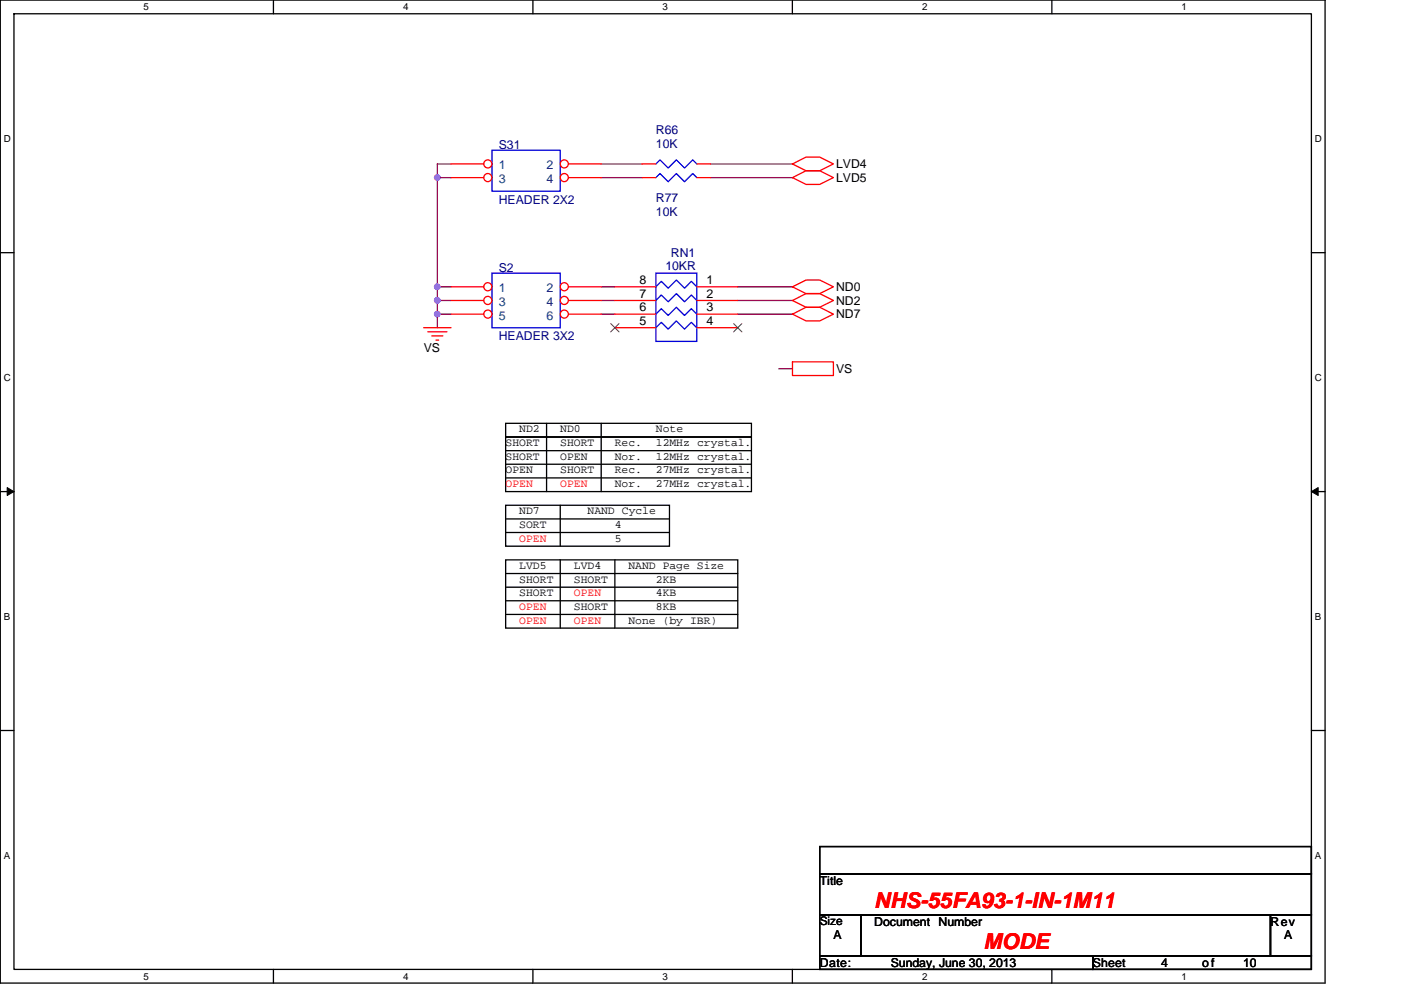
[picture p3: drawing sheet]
<svg xmlns="http://www.w3.org/2000/svg" width="297mm" height="210mm" viewBox="0 0 297 210" stroke-linecap="round" stroke-linejoin="round" font-family="sans-serif">
<path d="M.1 0h280.8v208.5h-280.8zM3 2.9h275v202.7h-275z" fill="none" stroke="#000" stroke-width=".28"/>
<g fill="#fff">
<path d="M30.5 .3h1.1v2.3h-1.1z"/>
<path d="M30.5 205.9h1.1v2.3h-1.1z"/>
</g>
<path d="M58 0v2.9M58 205.6v2.9" fill="none" stroke="#000" stroke-width=".28"/>
<g fill="#fff">
<path d="M85.5 .3h1.1v2.3h-1.1z"/>
<path d="M85.5 205.9h1.1v2.3h-1.1z"/>
</g>
<path d="M113 0v2.9M113 205.6v2.9" fill="none" stroke="#000" stroke-width=".28"/>
<g fill="#fff">
<path d="M140.5 .3h1.1v2.3h-1.1z"/>
<path d="M140.5 205.9h1.1v2.3h-1.1z"/>
</g>
<path d="M168 0v2.9M168 205.6v2.9" fill="none" stroke="#000" stroke-width=".28"/>
<g fill="#fff">
<path d="M195.5 .3h1.2v2.3h-1.2z"/>
<path d="M195.5 205.9h1.2v2.3h-1.2z"/>
</g>
<path d="M223 0v2.9M223 205.6v2.9" fill="none" stroke="#000" stroke-width=".28"/>
<g fill="#fff">
<path d="M250.5 .3h1.2v2.3h-1.2z"/>
<path d="M250.5 205.9h1.2v2.3h-1.2z"/>
<path d="M.8 28.3h1.5v2.3h-1.5z"/>
<path d="M278.8 28.3h1.5v2.3h-1.5z"/>
<path d="M.8 78.9h1.5v2.3h-1.5z"/>
<path d="M278.8 78.9h1.5v2.3h-1.5z"/>
</g>
<path d="M.1 53.6h2.9M278 53.6h2.9" fill="none" stroke="#000" stroke-width=".28"/>
<g fill="#fff">
<path d="M.8 129.6h1.4v2.3h-1.4z"/>
<path d="M278.8 129.6h1.4v2.3h-1.4z"/>
</g>
<path d="M.1 104.3h2.9M278 104.3h2.9" fill="none" stroke="#000" stroke-width=".28"/>
<path d="M1.5 103.4l1.5 .9-1.5 .8zM278 104.3l1.5-.9v1.7z" fill="#000" stroke="#000" stroke-width=".21"/>
<g fill="#fff">
<path d="M.8 180.3h1.4v2.3h-1.4z"/>
<path d="M278.8 180.3h1.4v2.3h-1.4z"/>
</g>
<g fill="none" stroke="#000" stroke-width=".28">
<path d="M107.2 95.6h52.1M107.2 92.7h52.1M107.2 89.8h52.1v14.5h-52.1zM107.2 98.5h52.1M115.9 89.8v14.5M127.5 89.8v14.5M107.2 118.7h49.2v14.5h-49.2zM107.2 112.9h34.7M107.2 110.1h34.7M107.2 101.4h52.1M107.2 107.2h34.7v8.6h-34.7zM118.8 118.7v14.5"/>
<path d="M118.8 107.2v8.6M130.4 118.7v14.5M107.2 121.6h49.2M107.2 124.5h49.2M107.2 127.4h49.2M107.2 130.3h49.2M.1 154.9h2.9M278 154.9h2.9M173.8 179.6h104.2v5.7h-104.2zM173.8 194h8.7v8.7h-8.7zM173.8 185.3h104.2v8.7h-104.2zM182.5 194h86.9v8.7h-86.9z"/>
<path d="M269.4 194h8.6v8.7h-8.6zM173.8 202.7h57.9v2.9h-57.9zM231.7 202.7h46.3v2.9h-46.3z"/>
</g>
<g fill="none" stroke="#800040" stroke-width=".28">
<path d="M92.7 37.7v23.1M95.6 34.8h-2.9v2.9h2.9M127.5 34.8h8.7M127.5 37.7h8.7M150.6 34.8h17.4M150.6 37.7h17.4M92.7 63.7v2.9M92.7 60.8v2.9M92.7 66.6v2.9M92.7 60.8h2.9M92.7 66.6h2.9M92.7 63.7h2.9"/>
<path d="M127.5 63.7h2.9M127.5 60.8h2.9M127.5 66.6h2.9M156.4 63.7h11.6M156.4 60.8h11.6M156.4 66.6h11.6M165.1 78.2h2.9"/>
</g>
<g fill="#f0f" stroke="#f0f" stroke-width=".28">
<circle cx="92.7" cy="66.6" r=".57"/>
<circle cx="92.7" cy="63.7" r=".57"/>
<circle cx="92.7" cy="60.8" r=".57"/>
<circle cx="92.7" cy="37.7" r=".57"/>
</g>
<path d="M168 34.8l2.9-1.5h2.9l2.9 1.5-2.9 1.4h-2.9zM168 37.7l2.9-1.5h2.9l2.9 1.5-2.9 1.4h-2.9zM89.8 69.5h5.8M90.7 70.4h4.1M91.6 71.2h2.3M92.4 72.1h.6M168 76.8h8.7v2.9h-8.7zM168 60.8l2.9-1.4h2.9l2.9 1.4-2.9 1.5h-2.9zM168 66.6l2.9-1.4h2.9l2.9 1.4-2.9 1.5h-2.9zM168 63.7l2.9-1.4h2.9l2.9 1.4-2.9 1.5h-2.9z" fill="none" stroke="#f00" stroke-width=".28"/>
<path d="M104.3 57.9h14.5v11.6h-14.5z" fill="none" stroke="#00f" stroke-width=".28"/>
<circle cx="103.4" cy="60.8" r=".86" fill="#fff" stroke="#f00" stroke-width=".28"/>
<path d="M95.6 60.8h7" fill="none" stroke="#f00" stroke-width=".28"/>
<circle cx="119.6" cy="60.8" r=".86" fill="#fff" stroke="#f00" stroke-width=".28"/>
<path d="M120.5 60.8h7" fill="none" stroke="#f00" stroke-width=".28"/>
<circle cx="103.4" cy="63.7" r=".86" fill="#fff" stroke="#f00" stroke-width=".28"/>
<path d="M95.6 63.7h7" fill="none" stroke="#f00" stroke-width=".28"/>
<circle cx="119.6" cy="63.7" r=".86" fill="#fff" stroke="#f00" stroke-width=".28"/>
<path d="M120.5 63.7h7" fill="none" stroke="#f00" stroke-width=".28"/>
<circle cx="103.4" cy="66.6" r=".86" fill="#fff" stroke="#f00" stroke-width=".28"/>
<path d="M95.6 66.6h7" fill="none" stroke="#f00" stroke-width=".28"/>
<circle cx="119.6" cy="66.6" r=".86" fill="#fff" stroke="#f00" stroke-width=".28"/>
<path d="M120.5 66.6h7" fill="none" stroke="#f00" stroke-width=".28"/>
<path d="M104.3 31.9h14.5v8.7h-14.5z" fill="none" stroke="#00f" stroke-width=".28"/>
<circle cx="103.4" cy="34.8" r=".86" fill="#fff" stroke="#f00" stroke-width=".28"/>
<path d="M95.6 34.8h7" fill="none" stroke="#f00" stroke-width=".28"/>
<circle cx="119.6" cy="34.8" r=".86" fill="#fff" stroke="#f00" stroke-width=".28"/>
<path d="M120.5 34.8h7" fill="none" stroke="#f00" stroke-width=".28"/>
<circle cx="103.4" cy="37.7" r=".86" fill="#fff" stroke="#f00" stroke-width=".28"/>
<path d="M95.6 37.7h7" fill="none" stroke="#f00" stroke-width=".28"/>
<circle cx="119.6" cy="37.7" r=".86" fill="#fff" stroke="#f00" stroke-width=".28"/>
<g fill="none" stroke="#f00" stroke-width=".28">
<path d="M120.5 37.7h7M136.2 37.7h2.9M136.2 34.8h2.9M147.7 37.7h2.9M147.7 34.8h2.9M130.4 69.5h8.7M130.4 66.6h8.7M130.4 63.7h8.7M130.4 60.8h8.7M147.7 60.8h8.7M147.7 63.7h8.7M147.7 66.6h8.7"/>
<path d="M147.7 69.5h8.7"/>
</g>
<path d="M139.1 37.7l.8-.9 1.8 1.7 1.7-1.7 1.7 1.7 1.8-1.7 .8 .9M139.1 34.8l.8-.9 1.8 1.7 1.7-1.7 1.7 1.7 1.8-1.7 .8 .9M139.1 57.9h8.6v14.5h-8.6zM139.1 60.8l1.1-1.1 1.5 1.4 1.7-1.7 1.7 1.7 1.5-1.4 1.1 1.1M139.1 63.7l1.1-1.1 1.5 1.4 1.7-1.7 1.7 1.7 1.5-1.4 1.1 1.1M139.1 66.6l1.1-1.1 1.5 1.4 1.7-1.7 1.7 1.7 1.5-1.4 1.1 1.1M139.1 69.5l1.1-1.1 1.5 1.4 1.7-1.7 1.7 1.7 1.5-1.4 1.1 1.1" fill="none" stroke="#00f" stroke-width=".28"/>
<path d="M129.5 68.6l1.8 1.8M131.2 68.6l-1.7 1.8M155.6 68.6l1.7 1.8M157.3 68.6l-1.8 1.8" fill="none" stroke="#804000" stroke-width=".21"/>
<g fill="#f0f" stroke="#f0f" stroke-width=".28">
<circle cx="92.7" cy="66.6" r=".57"/>
<circle cx="92.7" cy="63.7" r=".57"/>
<circle cx="92.7" cy="60.8" r=".57"/>
<circle cx="92.7" cy="37.7" r=".57"/>
</g>
<g font-size="4.6" fill="#f00">
<text x="185.4" y="192.5">NHS-55FA93-1-IN-1M11</text>
<text x="208.6" y="201.2">MODE</text>
</g>
<g font-size="2.6" fill="#000080">
<text x="139.1" y="28.4">R66</text>
<text x="105.7" y="31.6">S31</text>
<text x="139.1" y="31.3">10K</text>
<text x="105.7" y="43.2">HEADER 2X2</text>
<text x="139.1" y="42.9">R77</text>
<text x="139.1" y="45.8">10K</text>
<text x="105.7" y="57.7">S2</text>
<text x="141.1" y="57.4">10KR</text>
<text x="142.2" y="54.5">RN1</text>
<text x="105.7" y="72.1">HEADER 3X2</text>
</g>
<g font-size="2.6" fill="#004080">
<text x="105.7" y="35.9">1</text>
<text x="115.9" y="35.9">2</text>
<text x="105.7" y="38.8">3</text>
<text x="115.9" y="38.8">4</text>
<text x="105.7" y="62">1</text>
<text x="105.7" y="64.9">3</text>
<text x="115.9" y="62">2</text>
<text x="115.9" y="64.9">4</text>
<text x="105.7" y="67.8">5</text>
<text x="115.9" y="67.8">6</text>
</g>
<g font-size="2.6">
<text x="177.3" y="35.6">LVD4</text>
<text x="177.3" y="38.5">LVD5</text>
<text x="135.6" y="63.1">7</text>
<text x="135.6" y="60.2">8</text>
<text x="149.8" y="60.2">1</text>
<text x="149.8" y="63.1">2</text>
<text x="177.3" y="61.7">ND0</text>
<text x="177.3" y="64.6">ND2</text>
<text x="135.6" y="68.9">5</text>
<text x="135.6" y="66">6</text>
<text x="149.8" y="66">3</text>
<text x="149.8" y="68.9">4</text>
<text x="177.3" y="67.5">ND7</text>
<text x="89.8" y="74.7">VS</text>
<text x="177.3" y="79.1">VS</text>
<text x="173.8" y="187.7">Title</text>
<text x="185.4" y="196.4">Document Number</text>
<text x="269.4" y="196.4">Rev</text>
<text x="176.7" y="199.3">A</text>
<text x="272.2" y="199.3">A</text>
<text x="173.8" y="205">Date:</text>
<text x="188.9" y="205">Sunday, June 30, 2013</text>
<text x="231.7" y="205">Sheet</text>
<text x="246.2" y="205">4</text>
<text x="254.9" y="205">of</text>
<text x="263.6" y="205">10</text>
</g>
<text font-size="2.5" x="173.8" y="196.3">Size</text>
<g font-size="2.4">
<text x="107.2" y="94.6">SHORT</text>
<text x="110.1" y="91.7">ND2</text>
<text x="118.8" y="94.6">SHORT</text>
<text x="118.8" y="91.7">ND0</text>
<text x="130.4" y="94.6">Rec.</text>
<text x="139.1" y="91.7">Note</text>
<text x="139.1" y="94.6">12MHz crystal.</text>
<text x="107.2" y="97.5">SHORT</text>
<text x="107.2" y="100.4">OPEN</text>
<text x="118.8" y="100.4">SHORT</text>
<text x="118.8" y="97.5">OPEN</text>
<text x="130.4" y="97.5">Nor.</text>
<text x="130.4" y="100.4">Rec.</text>
<text x="139.1" y="97.5">12MHz crystal.</text>
<text x="139.1" y="100.4">27MHz crystal.</text>
<text x="130.4" y="103.3">Nor.</text>
<text x="139.1" y="103.3">27MHz crystal.</text>
<text x="110.1" y="109.1">ND7</text>
<text x="110.1" y="112">SORT</text>
<text x="124.6" y="109.1">NAND Cycle</text>
<text x="130.4" y="112">4</text>
<text x="130.4" y="114.9">5</text>
<text x="110.1" y="120.7">LVD5</text>
<text x="110.1" y="123.6">SHORT</text>
<text x="121.7" y="120.7">LVD4</text>
<text x="121.7" y="123.6">SHORT</text>
<text x="133.3" y="120.7">NAND Page Size</text>
<text x="139.1" y="123.6">2KB</text>
<text x="110.1" y="126.5">SHORT</text>
<text x="121.7" y="129.3">SHORT</text>
<text x="139.1" y="126.5">4KB</text>
<text x="139.1" y="129.4">8KB</text>
<text x="133.3" y="132.3">None (by IBR)</text>
</g>
<g font-size="2.4" fill="#f00">
<text x="107.2" y="103.3">OPEN</text>
<text x="118.8" y="103.3">OPEN</text>
<text x="110.1" y="114.9">OPEN</text>
<text x="110.1" y="129.3">OPEN</text>
<text x="121.7" y="126.5">OPEN</text>
<text x="110.1" y="132.2">OPEN</text>
<text x="121.7" y="132.2">OPEN</text>
</g>
<g font-size="2.1">
<text x="30.5" y="2.2">5</text>
<text x="85.5" y="2.2">4</text>
<text x="140.5" y="2.2">3</text>
<text x="195.5" y="2.2">2</text>
<text x="250.5" y="2.2">1</text>
<text x=".8" y="30.1">D</text>
<text x="278.8" y="30.1">D</text>
<text x=".8" y="80.8">C</text>
<text x="278.8" y="80.8">C</text>
<text x=".8" y="131.4">B</text>
<text x="278.8" y="131.4">B</text>
<text x=".8" y="182.1">A</text>
<text x="278.8" y="182.1">A</text>
<text x="30.5" y="207.8">5</text>
<text x="85.5" y="207.8">4</text>
<text x="140.5" y="207.8">3</text>
<text x="195.5" y="207.8">2</text>
<text x="250.5" y="207.8">1</text>
</g>
</svg>
